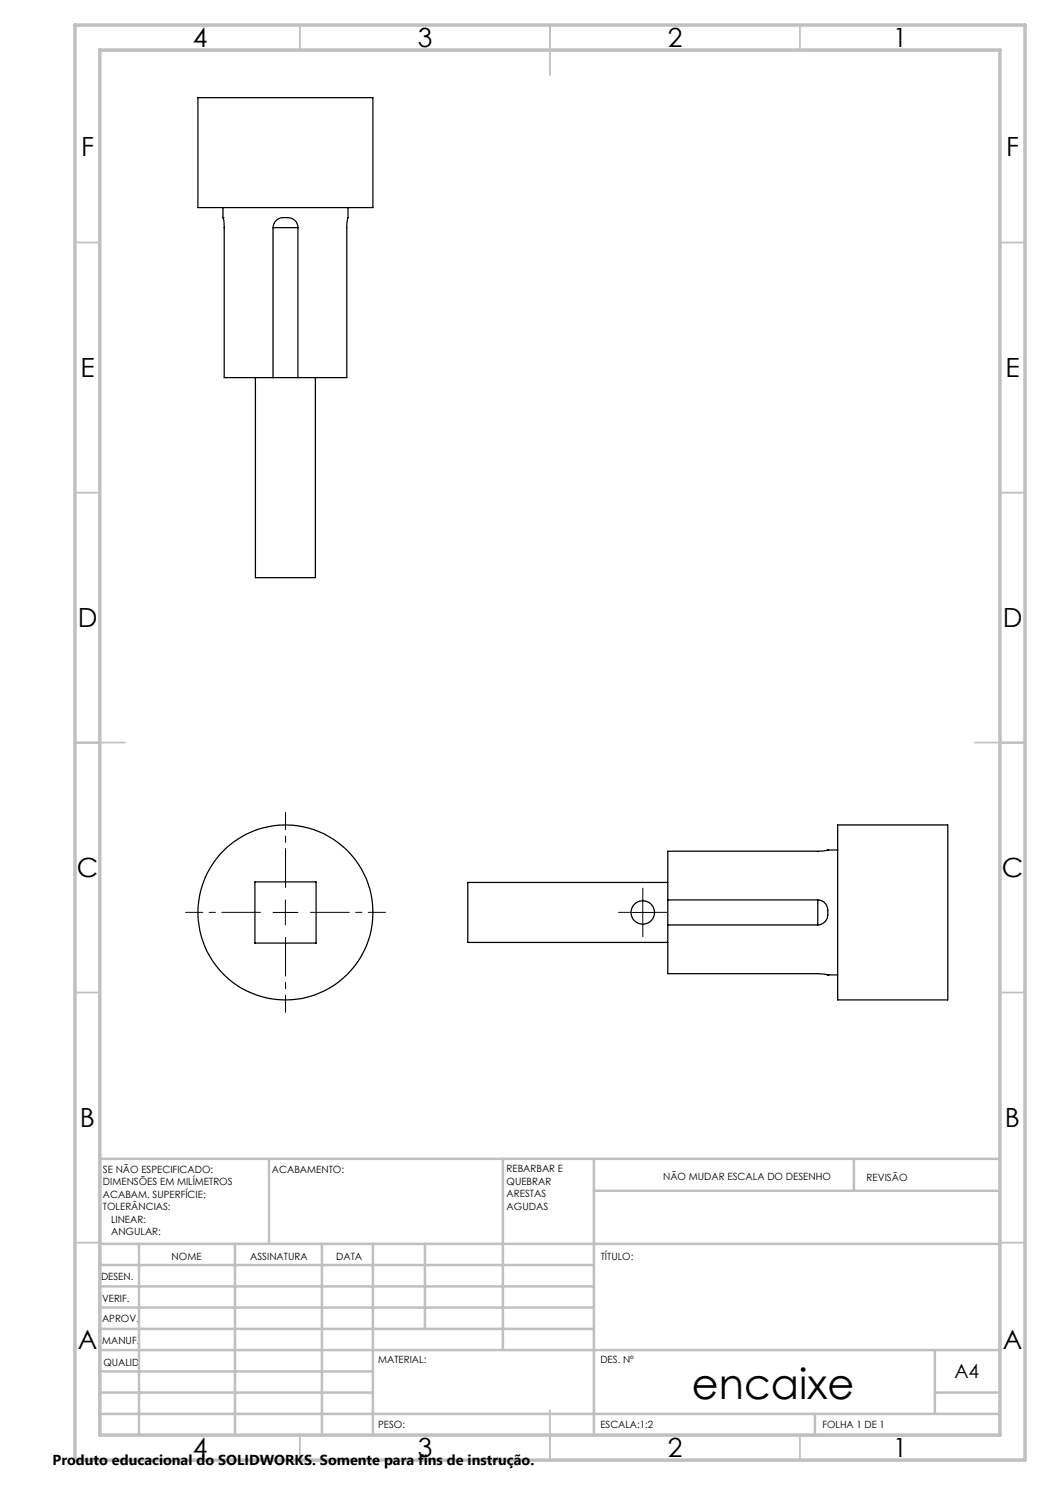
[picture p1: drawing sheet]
<svg xmlns="http://www.w3.org/2000/svg" width="210mm" height="297mm" viewBox="0 0 210 297" stroke-linecap="round" stroke-linejoin="round" font-family="sans-serif">
<path d="M57.1 177.5v-15M52.1 182.5h-15M57.1 187.5v15M62.1 182.5h15" fill="none" stroke="#000" stroke-width=".2" stroke-dasharray="15.2 1.3 1.3 1.3" stroke-dashoffset="7.5"/>
<path d="M128.6 180v-2.4M126.1 182.5h-2.4M128.6 185v2.3M131.1 182.5h2.3" fill="none" stroke="#000" stroke-width=".2" stroke-dasharray="15.2 1.3 1.3 1.3"/>
<path d="M57.1 180v5M128.6 180v5M54.6 182.5h5M126 182.5h5.1" fill="none" stroke="#000" stroke-width=".2"/>
<g fill="none" stroke="#c0c0c0" stroke-width=".35">
<path d="M60 5v5M110 5v10M160 5v5M15 48.5h5M200 48.5h5M15 98.5h5M200 98.5h5M15 148.5h10M195 148.5h10M15 198.5h5M200 198.5h5M15 248.5h5"/>
<path d="M200 248.5h5M60 287v5M110 282v10M160 287v5"/>
</g>
<g fill="none" stroke="#c0c0c0" stroke-width=".5">
<path d="M53.8 231.8v17M100.6 231.8v38.2M118.8 231.8v55.2M118.8 238.2h81.2M170.8 231.8v6.4M200 231.8h-180v55.2M20 248.8h180M20 257.3h98.8M20 253h98.8M27.8 248.8v38.2M47 248.8v38.2M64.4 248.8v38.2"/>
<path d="M74.6 248.8v38.2M85 248.8v17M20 265.8h98.8M20 261.5h98.8M20 278.5h54.6M20 274.3h54.6M20 270h180M187 278.5h13M187 270v12.8M20 282.8h180M163 282.8v4.2"/>
</g>
<path d="M15 5h190v287h-190zM20 10h180v277h-180z" fill="none" stroke="#c0c0c0" stroke-width=".7"/>
<g fill="none" stroke="#000" stroke-width=".25">
<path d="M39.6 19.5h35v22h-35zM44.6 43.5l.2 1.6v30.4h9.8M44.6 43.5h.1M44.6 41.5v2M54.6 45.5a2.31 2.31 0 0 1 2.6-2 2.06 2.06 0 0 1 2.4 2M54.6 45.5v30M54.6 45.5h5M59.6 45.5v30M69.6 41.5v2l-.2 1.4v30.6h-9.8M51.1 75.5v40h12v-40M54.6 75.5h5M51 176.4h12.2v12.2h-12.2z"/>
<path d="M133.6 180h29.9M133.6 180v5M133.6 176.5h-40v12h40M163.5 180a2.19 2.19 0 0 1 2.1 2.5 2.27 2.27 0 0 1-2.1 2.5M163.5 180v5M165.6 170l-1.6 .2h-30.4v9.8M165.6 170h.1M165.6 170h1.9M167.5 165h22v35h-22zM133.6 185v9.7h29.9l2.1 .3M133.6 185h29.9M165.6 195h.1"/>
<path d="M165.6 195h1.9"/>
<circle cx="57.1" cy="182.5" r="17.5"/>
<circle cx="128.6" cy="182.5" r="2.35"/>
</g>
<text font-size="8.5" x="138.4" y="279.7">encaixe</text>
<g font-size="5.3">
<text x="38.5" y="9.5">4</text>
<text x="83.5" y="9.5">3</text>
<text x="133.6" y="9.5">2</text>
<text x="178.6" y="9.5">1</text>
<text x="16.2" y="31.3">F</text>
<text x="201.2" y="31.3">F</text>
<text x="16.1" y="75.5">E</text>
<text x="201.1" y="75.5">E</text>
<text x="15.5" y="125.5">D</text>
<text x="200.5" y="125.5">D</text>
<text x="15.4" y="175.5">C</text>
<text x="200.4" y="175.5">C</text>
<text x="16" y="225.5">B</text>
<text x="201" y="225.5">B</text>
<text x="15.5" y="269.8">A</text>
<text x="200.5" y="269.8">A</text>
<text x="38.5" y="291.5">4</text>
<text x="83.5" y="291.5">3</text>
<text x="133.6" y="291.5">2</text>
<text x="178.6" y="291.5">1</text>
</g>
<text font-size="3.9" x="190.9" y="275.5">A4</text>
<text font-size="2.9" x="10.5" y="292.9">Produto educacional do SOLIDWORKS. Somente para fins de instrução.</text>
<g font-size="2">
<text x="20.6" y="234.6">SE NÃO ESPECIFICADO:</text>
<text x="20.6" y="237.1">DIMENSÕES EM MILÍMETROS</text>
<text x="20.6" y="239.6">ACABAM. SUPERFÍCIE:</text>
<text x="54.4" y="234.6">ACABAMENTO:</text>
<text x="101.3" y="234.5">REBARBAR E</text>
<text x="101.3" y="237">QUEBRAR</text>
<text x="101.3" y="239.5">ARESTAS</text>
<text x="132.6" y="236">NÃO MUDAR ESCALA DO DESENHO</text>
<text x="173.3" y="236.2">REVISÃO</text>
<text x="20.6" y="242.1">TOLERÂNCIAS:</text>
<text x="22.2" y="244.6">LINEAR:</text>
<text x="101.3" y="242">AGUDAS</text>
<text x="22.2" y="247.1">ANGULAR:</text>
<text x="34.3" y="252">NOME</text>
<text x="50" y="251.9">ASSINATURA</text>
<text x="67.2" y="251.9">DATA</text>
<text x="120.2" y="251.9">TÍTULO:</text>
<text x="20.2" y="256.1">DESEN.</text>
<text x="20.4" y="260.3">VERIF.</text>
<text x="20.4" y="264.4">APROV.</text>
<text x="20.5" y="268.8">MANUF.</text>
<text x="20.7" y="273.1">QUALID</text>
<text x="75.7" y="272.5">MATERIAL:</text>
<text x="120.1" y="272.5">DES. Nº</text>
<text x="75.6" y="285.5">PESO:</text>
<text x="120.1" y="285.6">ESCALA:1:2</text>
<text x="164.5" y="285.6">FOLHA 1 DE 1</text>
</g>
</svg>
